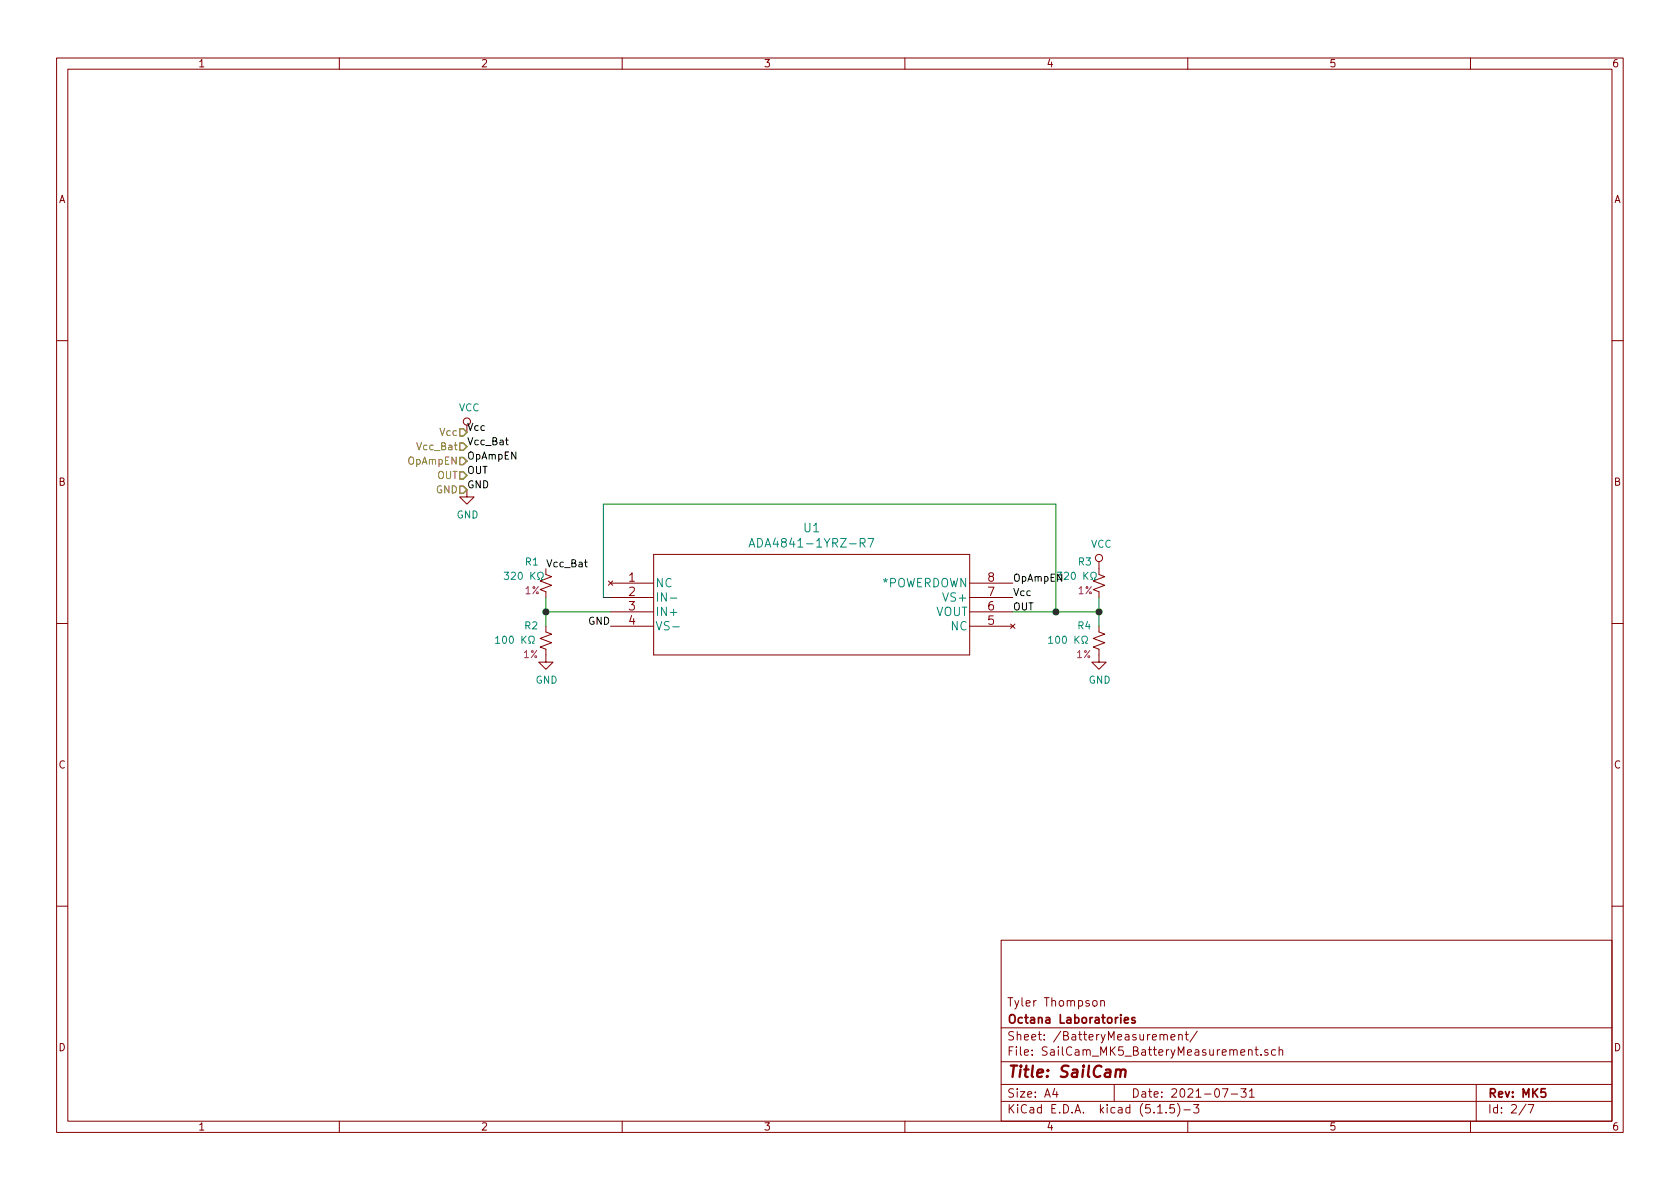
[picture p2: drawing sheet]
<svg xmlns="http://www.w3.org/2000/svg" width="297mm" height="210mm" viewBox="0 0 297 210" stroke-linecap="round" stroke-linejoin="round" font-family="sans-serif">
<g fill="none" stroke="#840000" stroke-width=".18">
<path d="M10 10.3h277v189.9h-277zM12 12.2h273v186.1h-273zM60 10.3v1.9M110 10.3v1.9M160 10.3v1.9M210 10.3v1.9M260 10.3v1.9M10 60.2h2M285 60.2h2M82.5 86.6v1.3h1.3l-1.3 1.2-1.2-1.2h1.2M115.6 98h55.8v17.8h-55.8zM194.3 99.3v2.3l1 .4-2 .7 2 .8-2 .8 1 .3v1.1"/>
<path d="M10 110.3h2M96.5 110.7v1.1l1 .3-2 .8 2 .8-2 .7 1 .4v2.3h1.3l-1.3 1.3-1.3-1.3h1.3M96.5 100.6v1l1 .4-2 .7 2 .8-2 .8 1 .3v1.1M107.6 102.7l.7 .8M107.9 103.1h7.7M107.9 105.7h7.7M107.9 108.2h7.7M107.9 110.7h7.7M108.3 102.7l-.7 .8M171.4 103.1h7.7M171.4 105.7h7.7M171.4 108.2h7.7"/>
<path d="M171.4 110.7h7.7M178.7 110.4l.8 .7M179.5 110.4l-.8 .7M194.3 110.7v1.1l1 .3-2 .8 2 .8-2 .7 1 .4v2.3h1.3l-1.3 1.3-1.3-1.3h1.3M285 110.3h2M10 160.2h2M177 166.3h108v32h-108zM193.3 177.1l.2-.2 .4 .2v.7l-.2 .1-.4-.1zM194.6 177.1l.1-.1a.37 .37 0 0 1 .6 .1v.8M194.6 176.9v1M285 160.2h2M60 198.3v1.9"/>
<path d="M110 198.3v1.9M160 198.3v1.9M177 194.8h108M177 191.8h108M177 187.8h108M177 181.8h108M186.5 192.5l-.4 1h1M186.8 193v1M197 191.8v3M204.7 196.8h.8M205.8 183.1v-.1a.37 .37 0 0 1 .6 .1v.8M206.2 196.7v.1"/>
<path d="M207 183.4l.7-.1v-.3l-.4-.1-.3 .2 .1 .7h.6M207.6 195.3h-.7l-.1 .7 .2-.1 .5 .1 .2 .2-.1 .5-.2 .1-.6-.1M208.2 195.1a1.71 1.71 0 0 1 0 2.3M208.4 183.1l.1-.1a.37 .37 0 0 1 .5 .1v.8M208.4 182.9v1M209.3 196.3h1.2M209.5 182.9h.6M209.8 182.4v1.3l.3 .2M210 198.3v1.9M211 195.3h1l-.5 .6 .4 .1v.7l-.2 .1-.7-.1M211.7 182.3l-1.3 2M216.1 192.5h1l-.6 1.5"/>
<path d="M217.7 193.5h1.1M219.4 192.5h.9l-.5 .6 .5 .1v.7l-.3 .1-.6-.1M220.8 185.7a.37 .37 0 0 1 .6 .1v.8M220.9 193l.4-.5v1.5M220.9 194h.9M221.9 185.6h.6M222.1 185.1v1.3l.4 .2M223 186.5v.1M224.2 185.7l-.4-.1-.2 .2 .1 .2 .5 .2v.3h-.6M225.5 185.7l-.4-.1-.3 .3 .1 .6h.6M226.2 185.7l.2-.1 .3 .1 .1 .9M226.2 185.1v1.5"/>
<path d="M260 198.3v1.9M261 191.8v6.5M269.8 195.2l-1.2 2M270.2 195.3h1l-.6 1.5"/>
<circle cx="82.5" cy="74.5" r=".63"/>
<circle cx="194.3" cy="98.7" r=".63"/>
</g>
<path d="M198.8 180.4l.7-.1v-.3l-.5-.1-.2 .2 .1 .7h.6M200.7 180l-.4-.1-.2 .2 .1 .3 .5 .1v.3h-.6M273.2 192.5h-.7v.7l.2-.1 .5 .1 .1 .2-.1 .5-.2 .1-.5-.1" fill="none" stroke="#840000" stroke-width=".3"/>
<path d="M197.3 189.3a.5 .5 0 0 1 .9 .1l-.2 1M198.2 189.4a.47 .47 0 0 1 .4-.3 .47 .47 0 0 1 .4 .3l-.1 1" fill="none" stroke="#840000" stroke-width=".41"/>
<g fill="none" stroke="#008484" stroke-width=".18">
<path d="M132.4 96.7l.5-1.5 .6 1.5M132.6 96.3h.7M153.5 95.2h1l-.7 1.5M87.6 112.8l.4-.3v1.3M87.6 113.8h.8M89.2 101.2h.7l-.4 .5 .4 .1v.4l-.2 .3-.5-.2M93.5 113.8h.3v-.3a.54 .54 0 0 1-.3-.7 .54 .54 0 0 1 .8-.2 .59 .59 0 0 1-.1 .9v.3h.3M95.1 102.5h.3v-.3a.54 .54 0 0 1-.3-.7 .54 .54 0 0 1 .8-.2 .59 .59 0 0 1-.2 .9v.3h.3M118.5 105.8h1.2M118.9 110.8h1.2M185.4 112.8l.4-.3v1.3M185.4 113.8h.8"/>
<path d="M191.3 113.8h.3v-.3a.54 .54 0 0 1-.3-.7 .54 .54 0 0 1 .8-.2 .59 .59 0 0 1-.2 .9v.3h.4M192.9 102.5h.3v-.3a.54 .54 0 0 1-.3-.7 .54 .54 0 0 1 .7-.2 .59 .59 0 0 1-.1 .9v.3h.3"/>
</g>
<path d="M96.5 108.2h11.4M96.5 105.7v5M107.9 105.7h-1.2v-16.6h80v19.1M179.1 108.2h15.2M194.3 105.7v5" fill="none" stroke="#008400" stroke-width=".18"/>
<path d="M81.3 78.4h.6l.6 .6-.6 .6h-.6zM81.3 75.8h.6l.6 .6-.6 .7h-.6zM81.3 86h.6l.6 .6-.6 .6h-.6zM81.3 80.9h.6l.6 .6-.6 .7h-.6zM81.3 83.4h.6l.6 .7-.6 .6h-.6z" fill="none" stroke="#848400" stroke-width=".25"/>
<path d="M89.4 77.8h.5M89.6 77.4v1.1l.3 .2M103.4 99.4h.4M103.5 99v1.1l.3 .1" fill="none" stroke="#000" stroke-width=".18"/>
<g fill="#008400" stroke="#008400" stroke-width=".25">
<circle cx="194.3" cy="108.2" r=".51"/>
<circle cx="96.5" cy="108.2" r=".51"/>
<circle cx="186.7" cy="108.2" r=".51"/>
</g>
<text font-size="2.8" fill="#840000" x="178" y="190.5">Title: SailCam</text>
<g font-size="2.1" fill="#008484">
<text x="142.2" y="94.1">U1</text>
<text x="134.1" y="96.8">ADA4841-1YRZ-R7</text>
<text x="115.8" y="103.9">NC</text>
<text x="115.8" y="106.4">IN-</text>
<text x="155.9" y="103.9">*POWERDOWN</text>
<text x="167.2" y="106.4">VS+</text>
<text x="115.8" y="108.9">IN+</text>
<text x="115.8" y="111.5">VS-</text>
<text x="165.4" y="108.9">VOUT</text>
<text x="168.2" y="111.5">NC</text>
</g>
<g font-size="2.1" fill="#840000">
<text x="111.2" y="102.9">1</text>
<text x="111.2" y="105.4">2</text>
<text x="111.2" y="107.9">3</text>
<text x="174.7" y="107.9">6</text>
<text x="174.7" y="105.4">7</text>
<text x="174.7" y="102.9">8</text>
<text x="111.2" y="110.5">4</text>
<text x="174.7" y="110.5">5</text>
<text x="178" y="178">Tyler Thompson</text>
<text x="178" y="184">Sheet: /BatteryMeasurement/</text>
<text x="178" y="181">Octana Laboratories</text>
<text x="178" y="186.7">File: SailCam_MK5_BatteryMeasurement.sch</text>
<text x="178" y="196.9">KiCad E.D.A. kicad (5.1.5)-3</text>
<text x="178" y="194.1">Size: A4</text>
<text x="200" y="194.1">Date: 2021-07-31</text>
<text x="263" y="194.1">Rev: MK5</text>
<text x="263" y="196.9">Id: 2/7</text>
</g>
<g font-size="1.8" fill="#840000">
<text x="35" y="11.9">1</text>
<text x="85" y="11.9">2</text>
<text x="135" y="11.9">3</text>
<text x="185" y="11.9">4</text>
<text x="235" y="11.9">5</text>
<text x="285" y="11.9">6</text>
<text x="10.4" y="35.9">A</text>
<text x="285.4" y="35.9">A</text>
<text x="10.4" y="85.9">B</text>
<text x="285.4" y="85.9">B</text>
<text x="10.4" y="135.9">C</text>
<text x="285.4" y="135.9">C</text>
<text x="10.4" y="185.9">D</text>
<text x="285.4" y="185.9">D</text>
<text x="35" y="199.9">1</text>
<text x="85" y="199.9">2</text>
<text x="135" y="199.9">3</text>
<text x="185" y="199.9">4</text>
<text x="235" y="199.9">5</text>
<text x="285" y="199.9">6</text>
</g>
<g font-size="1.8" fill="#848400">
<text x="77.9" y="77.1">Vcc</text>
<text x="72.2" y="82.2">OpAmpEN</text>
<text x="74" y="79.6">Vcc_Bat</text>
<text x="77.1" y="87.2">GND</text>
<text x="77.3" y="84.7">OUT</text>
</g>
<g font-size="1.8" fill="#008484">
<text x="81.1" y="72.7">VCC</text>
<text x="80.7" y="91.7">GND</text>
<text x="92.9" y="100">R1</text>
<text x="190.7" y="100">R3</text>
<text x="192.9" y="96.9">VCC</text>
<text x="90.3" y="102.5">320 K</text>
<text x="88.7" y="113.8">100 K</text>
<text x="92.8" y="111.3">R2</text>
<text x="186.5" y="113.8">100 K</text>
<text x="190.6" y="111.3">R4</text>
<text x="94.7" y="120.9">GND</text>
<text x="192.5" y="120.9">GND</text>
</g>
<g font-size="1.8">
<text x="82.5" y="76.2">Vcc</text>
<text x="82.5" y="83.8">OUT</text>
<text x="82.5" y="78.7">Vcc_Bat</text>
<text x="82.5" y="81.3">OpAmpEN</text>
<text x="82.5" y="86.4">GND</text>
<text x="96.5" y="100.3">Vcc_Bat</text>
<text x="179.1" y="107.9">OUT</text>
<text x="179.1" y="105.4">Vcc</text>
<text x="179.1" y="102.9">OpAmpEN 320 K</text>
<text x="104" y="110.5">GND</text>
</g>
<g font-size="1.8" fill="#840084">
<text x="92.8" y="105.1">1%</text>
<text x="190.6" y="105.1">1%</text>
<text x="92.6" y="116.4">1%</text>
<text x="190.3" y="116.4">1%</text>
</g>
</svg>
